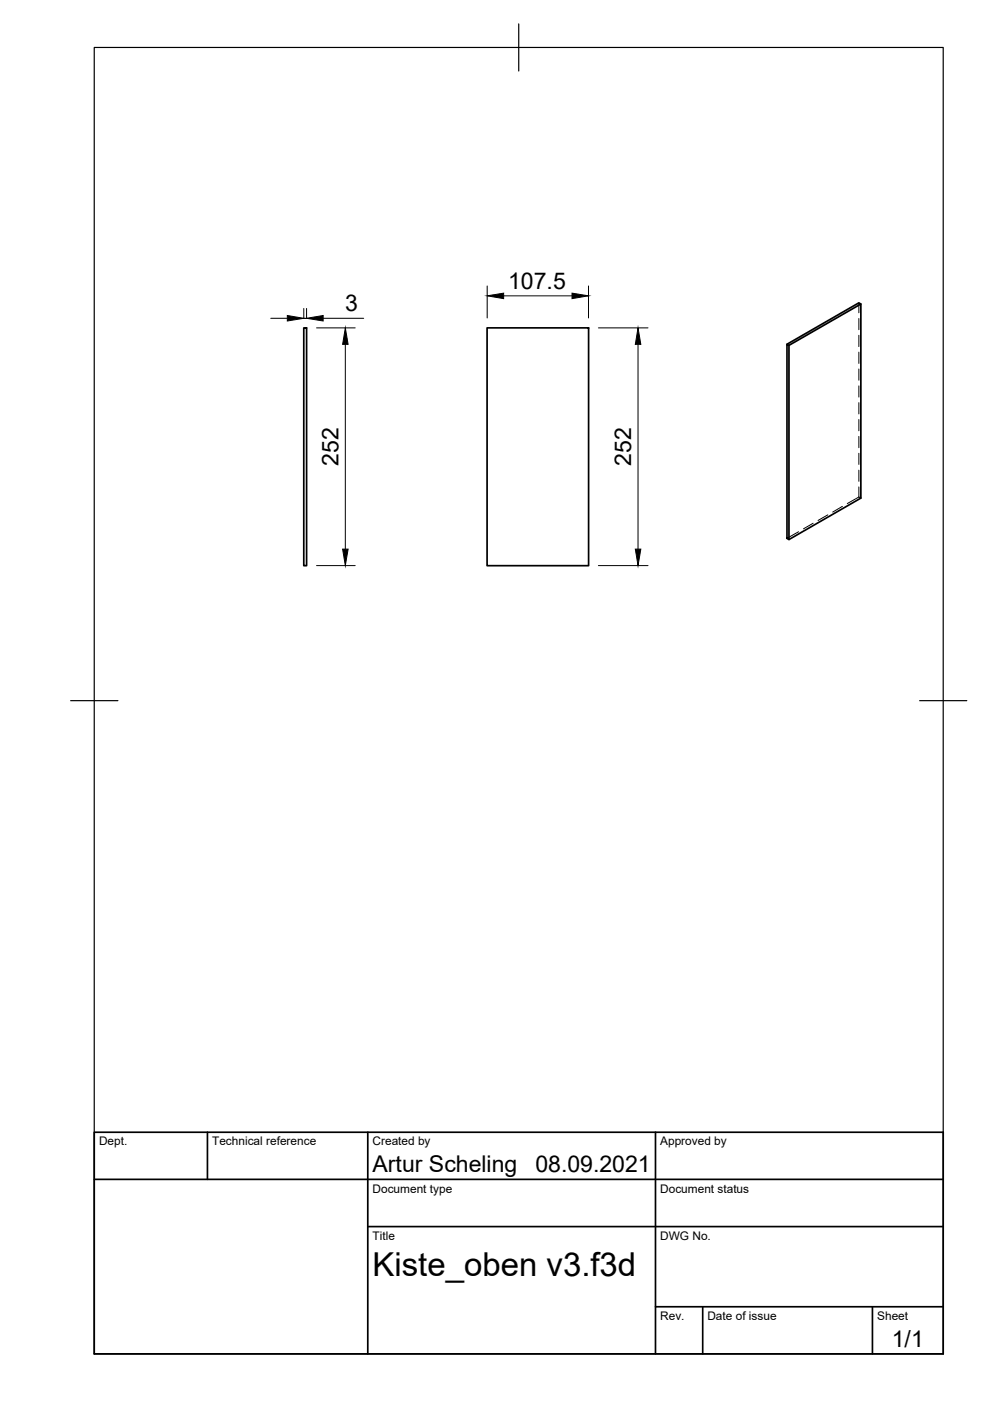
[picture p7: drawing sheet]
<svg xmlns="http://www.w3.org/2000/svg" width="210mm" height="297mm" viewBox="0 0 210 297" stroke-linecap="round" stroke-linejoin="round" font-family="sans-serif">
<g fill="none" stroke="#000" stroke-width=".36">
<path d="M64.4 69.5h.6v50.4h-.6zM103.3 69.5h21.5v50.4h-21.5zM166.9 73l.4 .2v41.2l-.4-.3zM166.9 73l15.2-8.8 .4 .3-15.2 8.7M182.5 64.5v41.1l-15.2 8.8M20 240.1h180v46.9h-180zM20 250h180M44 240.1v9.9M78 240.1v46.9M139 240.1v46.9M78 260.1h122M139 277.1h61"/>
<path d="M149 277.1v9.9M185 277.1v9.9"/>
</g>
<g fill="none" stroke="#000" stroke-width=".21">
<path d="M57.4 67.5h3.5M64.4 65.4v2M64.4 67.5h.6M65 65.4v2M67.1 69.5h8.2M68.5 67.5h8.6M73.2 73v43.4M103.3 60.6v6.8M106.8 62.7h14.5M124.8 60.6v6.8M126.9 69.5h10.5M135.3 73v43.4"/>
<path d="M182.1 64.2v2.1M182.1 67.5v2.4M182.1 71.1v2.4M182.1 74.7v2.4M182.1 78.2v2.4M182.1 81.8v2.4M182.1 85.4v2.4M182.1 88.9v2.4M182.1 92.5v2.4M182.1 96.1v2.4M182.1 99.7v2.4M67.1 119.9h8.2"/>
<path d="M126.9 119.9h10.5M169.3 112.7l-2.4 1.4M172.4 110.9l-2.1 1.2M175.5 109.2l-2.1 1.1M178.6 107.4l-2 1.2M182.1 105.4l-2.5 1.4M182.1 105.4l.4 .2M182.1 103.2v2.2"/>
</g>
<path d="M20 10.1h180v276.9h-180zM110 5.1v10M15 148.6h10M195 148.6h10" fill="none" stroke="#000" stroke-width=".25"/>
<path d="M60.9 66.9l3.5 .6-3.5 .6zM65 67.5l3.5-.6v1.2zM73.2 69.5l.6 3.5h-1.2zM103.3 62.7l3.5-.5v1.1zM121.3 62.2l3.5 .5-3.5 .6zM135.3 69.5l.6 3.5h-1.2zM72.6 116.4h1.2l-.6 3.5zM134.7 116.4h1.2l-.6 3.5z" fill="#000" stroke="#000" stroke-width=".21"/>
<text font-size="7" x="79" y="270.6">Kiste_oben v3.f3d</text>
<g font-size="4.9">
<text x="107.7" y="61.3">107.5</text>
<text x="73.2" y="66">3</text>
<text x="71.8" y="98.7" transform="rotate(-90 71.8 98.7)">252</text>
<text x="133.8" y="98.7" transform="rotate(-90 133.8 98.7)">252</text>
<text x="79" y="248.5">Artur Scheling</text>
<text x="113.5" y="248.5">08.09.2021</text>
<text x="189.1" y="285.7">1/1</text>
</g>
<g font-size="2.5">
<text x="21" y="242.9">Dept.</text>
<text x="45" y="242.9">Technical reference</text>
<text x="79" y="242.9">Created by</text>
<text x="140" y="242.9">Approved by</text>
<text x="79" y="252.8">Document type</text>
<text x="140" y="252.8">Document status</text>
<text x="79" y="262.9">Title</text>
<text x="140" y="262.9">DWG No.</text>
<text x="140" y="279.9">Rev.</text>
<text x="150" y="279.9">Date of issue</text>
<text x="186" y="279.9">Sheet</text>
</g>
</svg>
